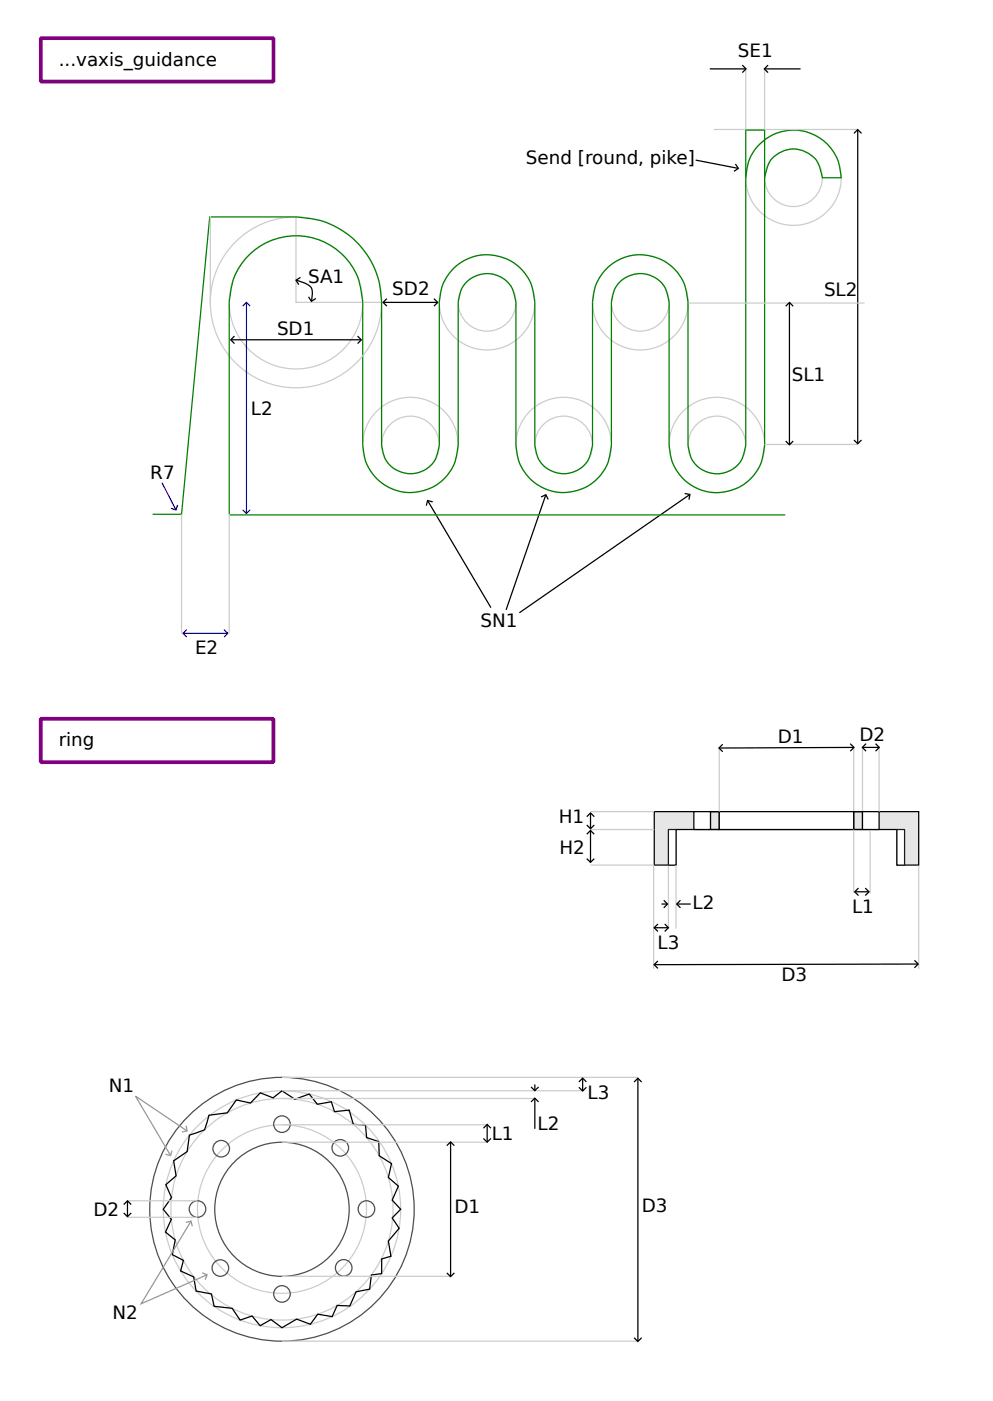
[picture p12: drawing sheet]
<svg xmlns="http://www.w3.org/2000/svg" width="211mm" height="297mm" viewBox="0 0 211 297" stroke-linecap="round" stroke-linejoin="round" font-family="sans-serif">
<g fill="none" stroke="#ccc" stroke-width=".26">
<path d="M158.2 14.6v13.1M162.2 14.6v13.1M151.4 27.5h30.5M44.6 45.8v18.7M62.8 46v18.1h18.1M44.7 64.1h17.9M146.1 64.3h37.3M162.2 94.2h19.7M38.5 109v25.3M48.6 109v25.3"/>
<circle cx="168.3" cy="37.7" r="6.1"/>
<circle cx="168.3" cy="37.7" r="10.1"/>
<circle cx="62.8" cy="64.1" r="14.1"/>
<circle cx="62.8" cy="64.1" r="18.1"/>
<circle cx="103.3" cy="64.1" r="6.1"/>
<circle cx="103.3" cy="64.1" r="10.1"/>
<circle cx="135.8" cy="64.1" r="6.1"/>
<circle cx="135.8" cy="64.1" r="10.1"/>
<circle cx="87.1" cy="94.3" r="6.1"/>
<circle cx="87.1" cy="94.3" r="10.1"/>
<circle cx="119.6" cy="94.3" r="6.1"/>
<circle cx="119.6" cy="94.3" r="10.1"/>
<circle cx="152.1" cy="94.3" r="6.1"/>
<circle cx="152.1" cy="94.3" r="10.1"/>
</g>
<g fill="#fff" stroke="#fff" stroke-width=".26">
<path d="M30.4 5.4h154.7v135h-154.7z"/>
<path d="M117.2 149.9h83.7v63.7h-83.7z"/>
</g>
<path d="M51.5 64.9l.8-.8 .8 .8M52.3 64.2v44.6M34.3 102.3l3 5.8M37.7 107.1l-.4 1-1-.3M51.5 108.1l.8 .8 .8-.8M38.9 134.3h9.3M39.6 133.5l-.8 .8 .8 .8M47.5 133.5l.8 .8-.8 .8" fill="none" stroke="#00f" stroke-width=".26"/>
<path d="M158.2 37.7a10.1 10.1 0 0 1 10.1-10.1 10.1 10.1 0 0 1 10.1 10.1h-4a6.5 6.5 0 0 0-3.6-5.5 6 6 0 0 0-8.5 4.9l-.1 .6M141.9 94.4a10.1 10.1 0 0 0 10.1 10.1 10.1 10.1 0 0 0 10.2-10.1M141.9 94.3v-30.2a6.6 6.6 0 0 0-2.6-5 6.1 6.1 0 0 0-9.6 5v30.2a10.1 10.1 0 0 1-5.1 8.8 10.1 10.1 0 0 1-15.2-8.8v-30.2a6.6 6.6 0 0 0-2.6-5 6.1 6.1 0 0 0-9.6 5v30.2a10.1 10.1 0 0 1-5.6 9 10.1 10.1 0 0 1-14.7-9v-30.4a14.4 14.4 0 0 0-3.1-8.7 14.2 14.2 0 0 0-15.7-4.4 14.2 14.2 0 0 0-9.5 13.3v44.9M145.9 94.4a6.1 6.1 0 0 0 6 6 6.1 6.1 0 0 0 6.2-5.9l.1-.1M145.9 94.3v-30.2a10.1 10.1 0 0 0-5-8.7 10.1 10.1 0 0 0-15.2 8.7v30.2a6.6 6.6 0 0 1-2.6 5 6.1 6.1 0 0 1-9.7-5v-30.2a10.1 10.1 0 0 0-5.5-9 10.1 10.1 0 0 0-14.7 9v30.2a6.6 6.6 0 0 1-2.6 5 6.1 6.1 0 0 1-9.7-5v-30.2a18.1 18.1 0 0 0-18.1-18.1h-18.3l-6 63h-6.1M158.2 94.3v-66.7h4v66.7M48.7 109.2h117.8" fill="none" stroke="#008000" stroke-width=".26"/>
<g fill="none" stroke="#000" stroke-width=".26">
<path d="M150.5 14.6h7.7M157.4 13.8l.8 .8-.8 .8M162.2 14.6h7.6M162.9 13.8l-.8 .8 .8 .8M147.5 33.9l9 1.8M156 34.8l.6 .9-.9 .6M181.1 28.3l.8-.8 .8 .8M181.9 27.5v66.5M62.8 59.4l.7 .2a5 5 0 0 1 2.5 1.4 5.3 5.3 0 0 1 .1 2.8M63.7 58.8l-.9 .6 .6 1M49 72h27.6M49.7 71.3l-.8 .7 .8 .8"/>
<path d="M65.4 62.9l.6 1 1-.6M75.8 71.3l.8 .7-.8 .8M81.3 64.1h11.5M82 63.3l-.7 .8 .7 .8M92 63.3l.8 .8-.8 .8M166.6 64.9l.8-.8 .8 .8M167.4 64.2v30M166.6 93.5l.8 .8 .8-.8M181.1 93.3l.8 .8 .8-.8M90.7 106.2l13.4 22.6M91.8 106.4l-1.1-.3-.3 1.1M114.8 105.4l1-.5 .5 1"/>
<path d="M115.8 104.9l-8.5 24.4M145.2 104.6l1.1 .2-.2 1.1M146.3 104.9l-36.1 25"/>
</g>
<path d="M8.7 8.1h49.3v9.2h-49.3zM8.6 152.4h49.4v9.2h-49.4z" fill="none" stroke="#800080" stroke-width=".79" stroke-linecap="butt"/>
<path d="M138.8 172.1h56.1v11.3h-4.7v-7.5h-46.8v7.5h-4.6z" fill="#e6e6e6" stroke="#000" stroke-width=".26"/>
<path d="M152.6 172.1h28.5v3.8h-28.5z" fill="none" stroke="#e6e6e6" stroke-width=".26"/>
<path d="M124.4 173.2l.8-.8 .8 .8M124.4 174.9l.8 .8 .8-.8M124.4 176.9l.8-.8 .8 .8M125.2 172.4v3.2M125.2 176.1v6.7M150.7 172.1h1.9v3.8h-1.9zM181.1 172.1h1.8v3.8h-1.8zM124.4 182l.8 .8 .8-.8" fill="none" stroke="#000" stroke-width=".26"/>
<path d="M125.2 172.1h13.6M125.2 175.9h13.6M125.2 183.4h13.6M138.6 183.5v21.9" fill="none" stroke="#ccc" stroke-width=".26"/>
<path d="M152.6 172.1h28.5v3.8h-28.5z" fill="#fff" stroke="#000" stroke-width=".26"/>
<g fill="#fff" stroke="#1a1a1a" stroke-width=".26">
<path d="M141.8 175.9h1.6v7.5h-1.6z"/>
<path d="M190.2 175.9h1.7v7.5h-1.7z"/>
</g>
<path d="M152.6 158.6v13.5M181.1 158.5v13.4M141.8 183.5v13.5M143.4 183.4v13.5M194.9 183.5v21.9" fill="none" stroke="#ccc" stroke-width=".26"/>
<g fill="#fff" stroke="#000" stroke-width=".26">
<path d="M182.9 172.1h3.6v3.8h-3.6z"/>
<path d="M147.2 172.1h3.5v3.8h-3.5z"/>
</g>
<g fill="none" stroke="#000" stroke-width=".26">
<path d="M153.3 157.8l-.8 .8 .8 .8M180.3 157.7l.8 .8-.8 .8M181.1 158.5l-28.5 .1M183 158.5h3.4M183.7 157.7l-.8 .8 .8 .8M185.7 157.7l.8 .8-.8 .8M138.8 196.7h2.9M139.5 195.9l-.8 .8 .8 .8M140.3 191.7h1.2M140.8 190.9l.8 .8-.8 .8M141 195.9l.8 .8-.8 .8M143.6 191.7h2.9"/>
<path d="M144.3 190.9l-.8 .8 .8 .8M181.3 189.1h2.9M182.1 188.3l-.8 .8 .8 .8M183.5 188.3l.8 .8-.8 .8M139.5 203.7l-.8 .8 .8 .8M193.9 203.6l.8 .8-.8 .8M194.7 204.4l-55.9 .1"/>
</g>
<path d="M182.9 158.5v13.4M186.5 158.6v13.5M181.1 175.9v13.5M184.6 176v13.5" fill="none" stroke="#ccc" stroke-width=".26"/>
<path d="M18.4 223.3h125.7v66.1h-125.7z" fill="#fff" stroke="#fff" stroke-width=".26"/>
<g fill="#fff" stroke="#4d4d4d" stroke-width=".26">
<circle cx="59.8" cy="256.4" r="28"/>
<circle cx="59.8" cy="256.4" r="14.2"/>
</g>
<g fill="none" stroke="#ccc" stroke-width=".26">
<path d="M59.8 238.5h43.5M59.8 232.9h53.6M59.8 228.4h75.5M59.8 231.3h63.8M27 254.6h14.9M27 258.1h14.9M59.8 242.2h43.5M59.8 270.6h35.8M59.8 284.4h75.5"/>
<circle cx="59.8" cy="256.3" r="17.9"/>
<circle cx="59.8" cy="256.4" r="23.5"/>
<circle cx="59.8" cy="256.4" r="25.1"/>
</g>
<g fill="none" stroke="#4d4d4d" stroke-width=".26">
<circle cx="59.8" cy="238.3" r="1.76"/>
<circle cx="41.9" cy="256.3" r="1.76"/>
<circle cx="46.9" cy="243.5" r="1.76"/>
<circle cx="72.2" cy="243.4" r="1.76"/>
<circle cx="77.7" cy="256.3" r="1.76"/>
<circle cx="46.7" cy="268.8" r="1.76"/>
<circle cx="59.8" cy="274.3" r="1.76"/>
<circle cx="72.9" cy="268.8" r="1.76"/>
</g>
<g fill="none" stroke="#000" stroke-width=".26">
<path d="M44.3 236.5l3.9-.6 1.9-2.7 3 .7 2.1-2.2 2.7 1.1 1.9-1.5 2.8 1.8 3-1.1 1.7 2.1 3-.5 .6 2.1 3.2-.3 .8 3 2.6 .1 .3 2.7 2.5 .8 .1 3 2.6 1.7-.6 2.9 2.1 1.9-1.3 3 1.8 1.9-1.8 1.8 1.5 2.2-2.3 2.7 .5 3.2-1.9 .6-.1 3.1-2.1 .3-.4 3-2.9 .6-1.3 3-2.7-.1-1 2.3-3.1-.5-1.6 2.2-2.9-1.1-3.1 1.8-2.3-1.7-2.3 1.3-1.7-2.1-2.6 .9-1.7-2.5-3.8-.4-.6-2.7-3.2-.6-.5-3-2.8-1.2 .6-2.3-2.4-1.2 .7-3.1-2.1-1.7 1.2-2.7-1.7-2.1 1.8-2.5-1.2-2.7 2.1-1.9-.5-3.2 2.9-1.9 .5-3.5 3.2-1.2zM102.5 239.2l.8-.8 .8 .8M103.3 238.5v3.6M112.6 233.6l.8-.8 .8 .8M113.4 229.9v1.3M113.4 232.9v6.4M114.2 230.5l-.8 .7-.8-.7M122.8 230.5l.8 .8 .8-.8M122.8 229.4l.8-.8 .8 .8M123.6 228.7v2.6M134.5 229.4l.8-.8 .8 .8M135.3 228.7v55.7"/>
<path d="M26.2 257.2l.8 .8 .8-.8M26.2 255.4l.8-.8 .8 .8M27 254.7v3.2M94.8 242.9l.8-.8 .8 .8M95.6 242.2v28.4M102.5 241.4l.8 .8 .8-.8M94.8 269.9l.8 .8 .8-.8M134.5 283.6l.8 .8 .8-.8"/>
</g>
<path d="M39.5 238.7l.2 1.1-1.1 .2M39.6 239.7l-10.9-7.3 7.5 12.6M36.5 243.9l-.3 1.1-1.1-.3M39.4 259.2l1.1-.3 .3 1.1M40.5 259l-10.6 17.4 14-6.1M42.9 269.9l1 .4-.4 1" fill="none" stroke="#999" stroke-width=".26"/>
<g font-size="3.9">
<text x="12.5" y="13.9">...vaxis_guidance</text>
<text x="156.5" y="12.1">SE1</text>
<text x="111.6" y="34.8">Send [round, pike]</text>
<text x="65.3" y="60">SA1</text>
<text x="83.2" y="62.6">SD2</text>
<text x="174.8" y="62.8">SL2</text>
<text x="58.8" y="71.1">SD1</text>
<text x="167.9" y="80.9">SL1</text>
<text x="53.2" y="88">L2</text>
<text x="31.9" y="101.5">R7</text>
<text x="101.9" y="133">SN1</text>
<text x="41.4" y="138.8">E2</text>
<text x="12.4" y="158.2">ring</text>
<text x="164.9" y="157.4">D1</text>
<text x="182.3" y="157.2">D2</text>
<text x="118.5" y="174.5">H1</text>
<text x="118.6" y="181">H2</text>
<text x="146.9" y="192.7">L2</text>
<text x="180.7" y="193.6">L1</text>
<text x="139.4" y="201.1">L3</text>
<text x="165.7" y="208">D3</text>
<text x="23.1" y="231.5">N1</text>
<text x="124.6" y="232.9">L3</text>
<text x="114" y="239.7">L2</text>
<text x="104.3" y="241.6">L1</text>
<text x="19.8" y="257.9">D2</text>
<text x="96.4" y="257.2">D1</text>
<text x="136.1" y="257">D3</text>
<text x="23.8" y="279.7">N2</text>
</g>
</svg>
